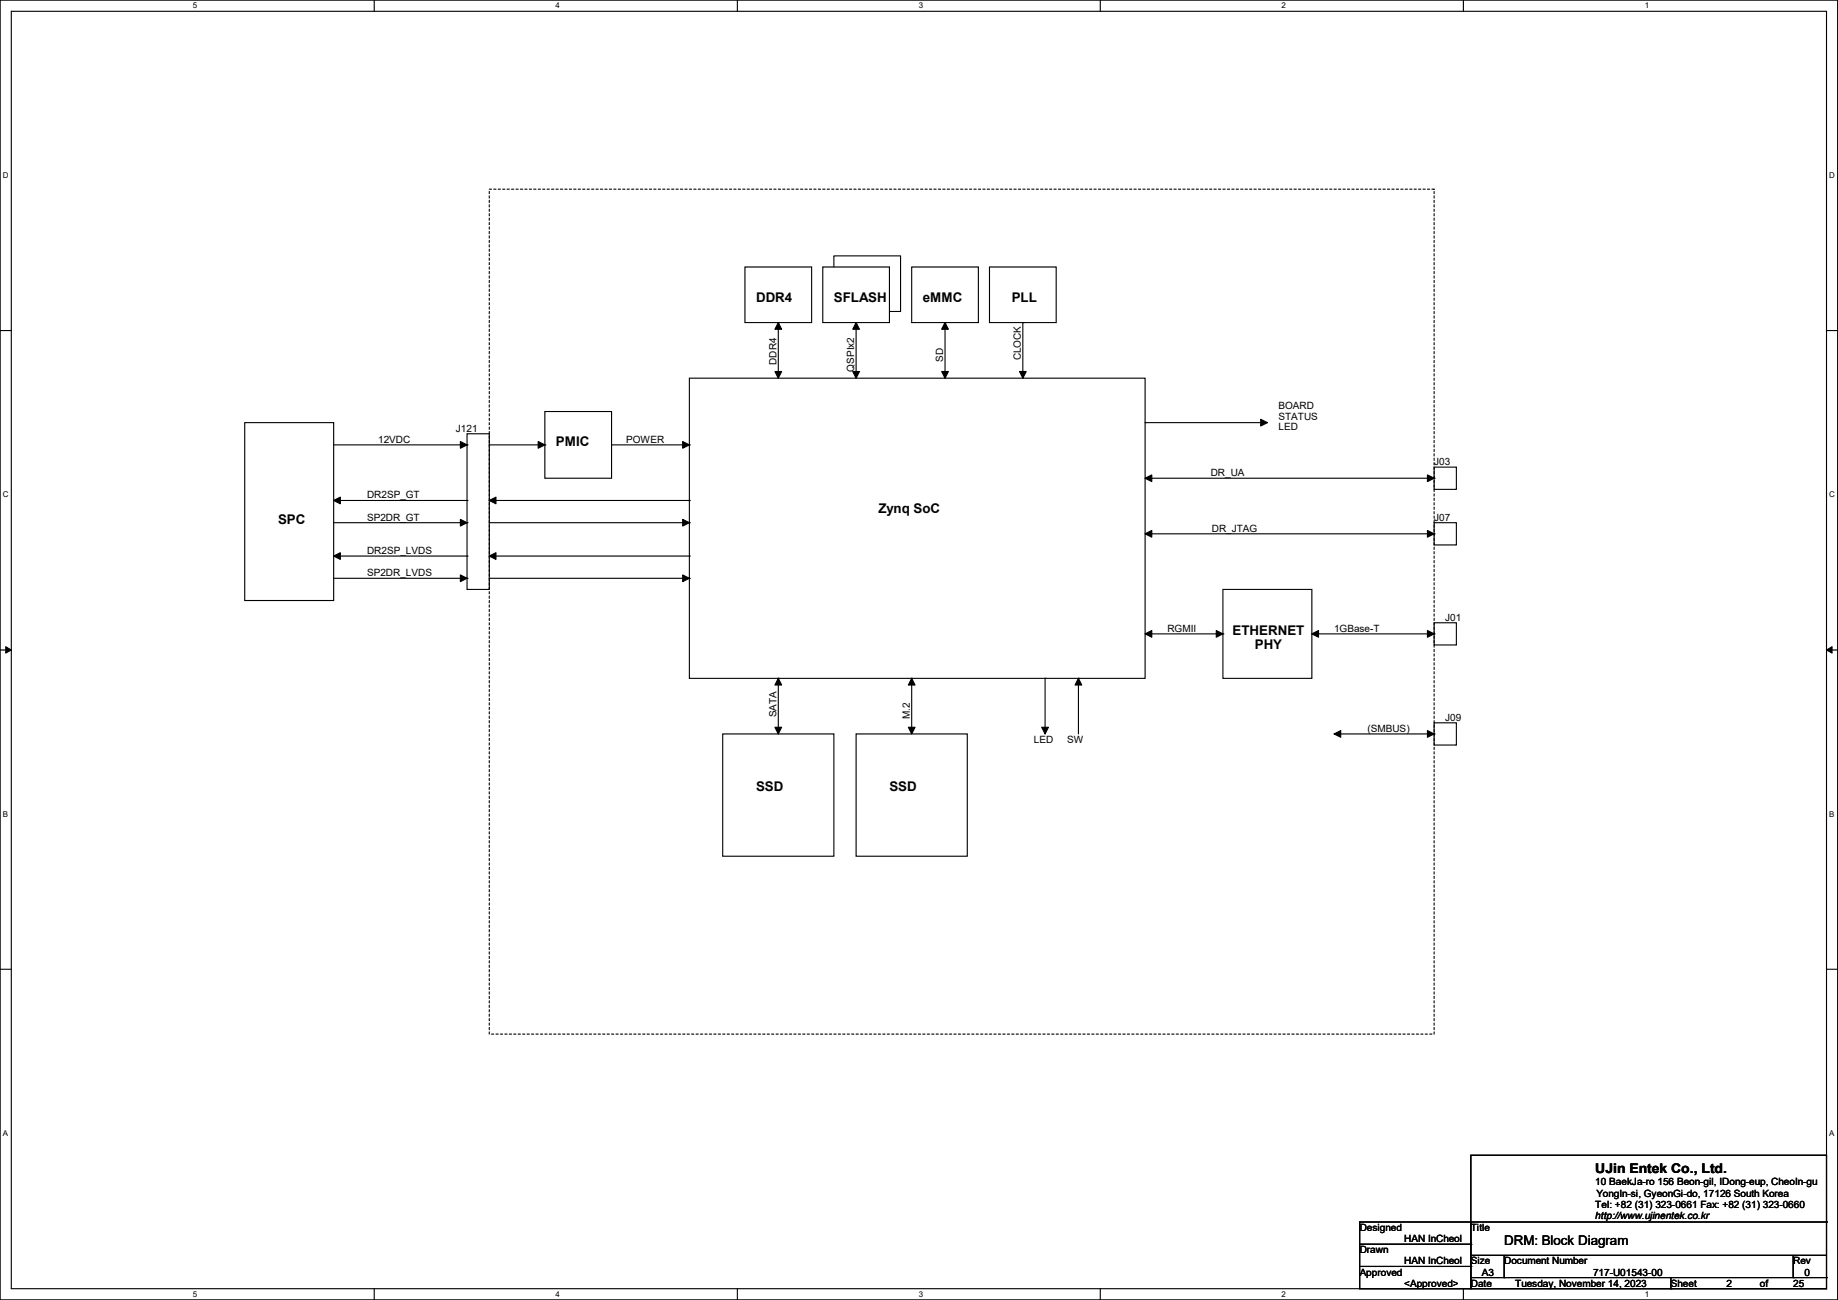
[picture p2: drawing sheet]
<svg xmlns="http://www.w3.org/2000/svg" width="420mm" height="297mm" viewBox="0 0 420 297" stroke-linecap="round" stroke-linejoin="round" font-family="sans-serif">
<path d="M0 0h419.9v297h-419.9zM2.6 2.6h414.8v291.8h-414.8z" fill="none" stroke="#000" stroke-width=".25"/>
<g fill="#fff">
<path d="M44 .3h1v2h-1z"/>
<path d="M44 294.7h1v2h-1z"/>
</g>
<path d="M85.5 0v2.6M85.5 294.4v2.6" fill="none" stroke="#000" stroke-width=".25"/>
<g fill="#fff">
<path d="M127 .3h.9v2h-.9z"/>
<path d="M127 294.7h.9v2h-.9z"/>
</g>
<path d="M168.5 0v2.6M168.5 294.4v2.6" fill="none" stroke="#000" stroke-width=".25"/>
<g fill="#fff">
<path d="M209.9 .3h1v2h-1z"/>
<path d="M209.9 294.7h1v2h-1z"/>
</g>
<path d="M251.4 0v2.6M251.4 294.4v2.6" fill="none" stroke="#000" stroke-width=".25"/>
<g fill="#fff">
<path d="M292.9 .3h.9v2h-.9z"/>
<path d="M292.9 294.7h.9v2h-.9z"/>
</g>
<path d="M334.4 0v2.6M334.4 294.4v2.6" fill="none" stroke="#000" stroke-width=".25"/>
<g fill="#fff">
<path d="M375.8 .3h1v2h-1z"/>
<path d="M375.8 294.7h1v2h-1z"/>
<path d="M.7 39h1.2v2h-1.2z"/>
<path d="M418 39h1.3v2h-1.3z"/>
<path d="M.7 112h1.2v2h-1.2z"/>
<path d="M418 112h1.3v2h-1.3z"/>
</g>
<path d="M0 75.5h2.6M417.4 75.5h2.5" fill="none" stroke="#000" stroke-width=".25"/>
<g fill="#fff">
<path d="M.7 185h1.2v1.9h-1.2z"/>
<path d="M418 185h1.2v1.9h-1.2z"/>
</g>
<path d="M0 148.5h2.6M417.4 148.5h2.5" fill="none" stroke="#000" stroke-width=".25"/>
<path d="M1.3 147.7l1.3 .8-1.3 .7zM417.4 148.5l1.2-.8v1.5z" fill="#000" stroke="#000" stroke-width=".23"/>
<g fill="#fff">
<path d="M.7 257.9h1.2v2h-1.2z"/>
<path d="M418 257.9h1.2v2h-1.2z"/>
</g>
<g fill="none" stroke="#000" stroke-width=".25">
<path d="M170.2 61h15.3v12.7h-15.3zM177.8 73.7h.1M177.8 73.7v12.7M188 61h15.2v12.7h-15.2zM190.5 61v-2.5h15.3v12.7h-2.6M195.6 73.7h.1M195.6 73.7v12.7M208.3 61h15.3v12.7h-15.3zM215.9 73.7h.1M215.9 73.7v12.7M226.1 61h15.2v12.7h-15.2zM233.7 73.7h.1"/>
<path d="M233.7 73.7v12.7M55.9 96.6h20.3v40.6h-20.3zM106.7 99.1h5.1v35.6h-5.1zM124.5 94h15.2v15.3h-15.2zM157.5 86.4h104.2v68.6h-104.2zM261.7 96.6h.1M261.7 96.6h27.9M76.2 101.6h30.5M76.2 114.3h30.5M76.2 119.4h30.5M106.7 101.6h.1M106.7 114.3h.1"/>
<path d="M106.7 119.4h.1M111.8 101.6h12.7M111.8 114.3h45.7M111.8 119.4h45.7M124.5 101.6h.1M139.7 101.6h17.8M157.5 101.6h.1M157.5 114.3h.1M157.5 119.4h.1M261.7 109.3h66M327.7 106.7h5.1v5.1h-5.1zM327.7 119.4h5.1v5.1h-5.1z"/>
<path d="M327.7 109.3h.1M76.2 127h30.5M76.2 132.1h30.5M106.7 127h.1M106.7 132.1h.1M111.8 127h45.7M111.8 132.1h45.7M157.5 127h.1M157.5 132.1h.1M261.7 122h66M279.4 134.7h20.4v20.3h-20.4zM327.7 122h.1"/>
<path d="M177.8 155h.1M177.8 155v12.7M208.3 155h.1M208.3 155v12.7M238.8 155h.1M238.8 155v12.7M246.4 155h.1M246.4 155v12.7M261.7 144.8h17.7M279.4 144.8h.1M299.8 144.8h27.9M327.7 142.3h5.1v5.1h-5.1z"/>
<path d="M327.7 144.8h.1M165.1 167.7h25.4v27.9h-25.4zM195.6 167.7h25.4v27.9h-25.4zM304.8 167.7h22.9M327.7 165.1h5.1v5.1h-5.1zM327.7 167.7h.1M0 221.4h2.6M417.4 221.4h2.5M310.7 279.2h25.4v15.2h-25.4zM336.1 263.9h81.3v30.5h-81.3zM336.1 279.2h81.3M417.4 279.2h.1"/>
<path d="M310.7 284.3h25.4M310.7 289.3h25.4M336.1 286.8h.1M336.1 284.3h.1M336.1 289.3h.1M336.1 291.9h81.3M336.1 286.8h81.3M343.7 291.9h.1M343.7 286.8v5.1M381.8 294.4h.1M381.8 291.9v2.5M409.7 291.9h.1"/>
<path d="M409.7 286.8v5.1M417.4 291.9h.1"/>
</g>
<g fill="#000" stroke="#000" stroke-width=".25">
<path d="M177.8 73.7l.8 1.5h-1.5z" fill-rule="evenodd"/>
<path d="M195.6 73.7l.8 1.5h-1.5z" fill-rule="evenodd"/>
<path d="M215.9 73.7l.8 1.5h-1.5z" fill-rule="evenodd"/>
<path d="M177.1 84.9h1.5l-.8 1.5z" fill-rule="evenodd"/>
<path d="M194.9 84.9h1.5l-.8 1.5z" fill-rule="evenodd"/>
<path d="M215.2 84.9h1.5l-.8 1.5z" fill-rule="evenodd"/>
<path d="M233 84.9h1.5l-.8 1.5z" fill-rule="evenodd"/>
<path d="M288.1 95.8l1.5 .8-1.5 .7z" fill-rule="evenodd"/>
<path d="M76.2 114.3l1.6-.7v1.5z" fill-rule="evenodd"/>
<path d="M105.2 118.7l1.5 .7-1.5 .8z" fill-rule="evenodd"/>
<path d="M105.2 100.9l1.5 .7-1.5 .8z" fill-rule="evenodd"/>
<path d="M111.8 114.3l1.5-.7v1.5z" fill-rule="evenodd"/>
<path d="M123 100.9l1.5 .7-1.5 .8z" fill-rule="evenodd"/>
<path d="M156 118.7l1.5 .7-1.5 .8z" fill-rule="evenodd"/>
<path d="M156 100.9l1.5 .7-1.5 .8z" fill-rule="evenodd"/>
<path d="M261.7 109.3l1.5-.8v1.5z" fill-rule="evenodd"/>
<path d="M326.2 108.5l1.5 .8-1.5 .7z" fill-rule="evenodd"/>
<path d="M76.2 127l1.6-.7v1.5z" fill-rule="evenodd"/>
<path d="M105.2 131.4l1.5 .7-1.5 .8z" fill-rule="evenodd"/>
<path d="M111.8 127l1.5-.7v1.5z" fill-rule="evenodd"/>
<path d="M156 131.4l1.5 .7-1.5 .8z" fill-rule="evenodd"/>
<path d="M261.7 122l1.5-.8v1.5z" fill-rule="evenodd"/>
<path d="M326.2 121.2l1.5 .8-1.5 .7z" fill-rule="evenodd"/>
<path d="M177.8 155l.8 1.5h-1.5z" fill-rule="evenodd"/>
<path d="M208.3 155l.8 1.5h-1.5z" fill-rule="evenodd"/>
<path d="M246.4 155l.8 1.5h-1.5z" fill-rule="evenodd"/>
<path d="M261.7 144.8l1.5-.7v1.5z" fill-rule="evenodd"/>
<path d="M277.9 144.1l1.5 .7-1.5 .8z" fill-rule="evenodd"/>
<path d="M299.8 144.8l1.5-.7v1.5z" fill-rule="evenodd"/>
<path d="M326.2 144.1l1.5 .7-1.5 .8z" fill-rule="evenodd"/>
<path d="M177.1 166.2h1.5l-.8 1.5z" fill-rule="evenodd"/>
<path d="M207.6 166.2h1.5l-.8 1.5z" fill-rule="evenodd"/>
<path d="M238 166.2h1.6l-.8 1.5z" fill-rule="evenodd"/>
<path d="M304.8 167.7l1.6-.8v1.5z" fill-rule="evenodd"/>
<path d="M326.2 166.9l1.5 .8-1.5 .7z" fill-rule="evenodd"/>
</g>
<path d="M111.8 43.2h215.9v193.1h-215.9z" fill="none" stroke="#000" stroke-width=".25" stroke-dasharray=".5 .5"/>
<g font-size="3">
<text x="172.8" y="68.9">DDR4</text>
<text x="190.5" y="68.9">SFLASH</text>
<text x="210.9" y="68.9">eMMC</text>
<text x="231.2" y="68.9">PLL</text>
<text x="127" y="101.9">PMIC</text>
<text x="63.5" y="119.7">SPC</text>
<text x="200.7" y="117.2">Zynq SoC</text>
<text x="281.6" y="145.1">ETHERNET</text>
<text x="286.7" y="148.3">PHY</text>
<text x="172.8" y="180.7">SSD</text>
<text x="203.3" y="180.7">SSD</text>
<text x="364.5" y="268.1">UJin Entek Co., Ltd.</text>
<text x="343.7" y="284.5">DRM: Block Diagram</text>
</g>
<g font-size="2.3">
<text x="177.4" y="83.4" transform="rotate(-90 177.4 83.4)">DDR4</text>
<text x="215.5" y="82.6" transform="rotate(-90 215.5 82.6)">SD</text>
<text x="233.3" y="82.3" transform="rotate(-90 233.3 82.3)">CLOCK</text>
<text x="195.2" y="84.9" transform="rotate(-90 195.2 84.9)">QSPIx2</text>
<text x="292.1" y="93.6">BOARD</text>
<text x="292.1" y="95.9">STATUS</text>
<text x="86.4" y="101.2">12VDC</text>
<text x="104.2" y="98.6">J121</text>
<text x="143" y="101.2">POWER</text>
<text x="292.1" y="98.3">LED</text>
<text x="327.7" y="106.3">J03</text>
<text x="83.9" y="113.9">DR2SP_GT</text>
<text x="276.6" y="108.8">DR_UA</text>
<text x="83.9" y="119">SP2DR_GT</text>
<text x="327.7" y="119">J07</text>
<text x="276.9" y="121.5">DR_JTAG</text>
<text x="83.9" y="131.7">SP2DR_LVDS</text>
<text x="83.9" y="126.6">DR2SP_LVDS</text>
<text x="330.2" y="141.8">J01</text>
<text x="266.7" y="144.4">RGMII</text>
<text x="304.8" y="144.4">1GBase-T</text>
<text x="177.4" y="163.9" transform="rotate(-90 177.4 163.9)">SATA</text>
<text x="207.9" y="164.4" transform="rotate(-90 207.9 164.4)">M.2</text>
<text x="312.5" y="167.2">(SMBUS)</text>
<text x="330.2" y="164.7">J09</text>
<text x="236.3" y="169.8">LED</text>
<text x="243.9" y="169.8">SW</text>
<text x="364.5" y="270.8">10 BaekJa-ro 156 Beon-gil, IDong-eup, CheoIn-gu</text>
<text x="364.5" y="275.9">Tel: +82 (31) 323-0661 Fax: +82 (31) 323-0660</text>
<text x="364.8" y="273.4">YongIn-si, GyeonGi-do, 17126 South Korea</text>
<text x="310.7" y="281.3">Designed</text>
<text x="336.1" y="281.3">Title</text>
<text x="364.5" y="278.5">http://www.ujinentek.co.kr</text>
<text x="310.7" y="286.3">Drawn</text>
<text x="320.8" y="283.8">HAN InCheol</text>
<text x="310.7" y="291.4">Approved</text>
<text x="320.8" y="294">&lt;Approved&gt;</text>
<text x="320.8" y="288.9">HAN InCheol</text>
<text x="336.1" y="288.9">Size</text>
<text x="336.1" y="294">Date</text>
<text x="338.6" y="291.4">A3</text>
<text x="343.7" y="288.9">Document Number</text>
<text x="346.2" y="294">Tuesday, November 14, 2023</text>
<text x="364" y="291.4">717-U01543-00</text>
<text x="381.8" y="294">Sheet</text>
<text x="394.5" y="294">2</text>
<text x="402.1" y="294">of</text>
<text x="409.7" y="288.9">Rev</text>
<text x="409.7" y="294">25</text>
<text x="412.3" y="291.4">0</text>
</g>
<g font-size="1.8">
<text x="44" y="1.9">5</text>
<text x="127" y="1.9">4</text>
<text x="209.9" y="1.9">3</text>
<text x="292.9" y="1.9">2</text>
<text x="375.8" y="1.9">1</text>
<text x=".7" y="40.6">D</text>
<text x="418" y="40.6">D</text>
<text x=".7" y="113.6">C</text>
<text x="418" y="113.6">C</text>
<text x=".7" y="186.6">B</text>
<text x="418" y="186.6">B</text>
<text x=".7" y="259.5">A</text>
<text x="418" y="259.5">A</text>
<text x="44" y="296.3">5</text>
<text x="127" y="296.3">4</text>
<text x="209.9" y="296.3">3</text>
<text x="292.9" y="296.3">2</text>
<text x="375.8" y="296.3">1</text>
</g>
</svg>
